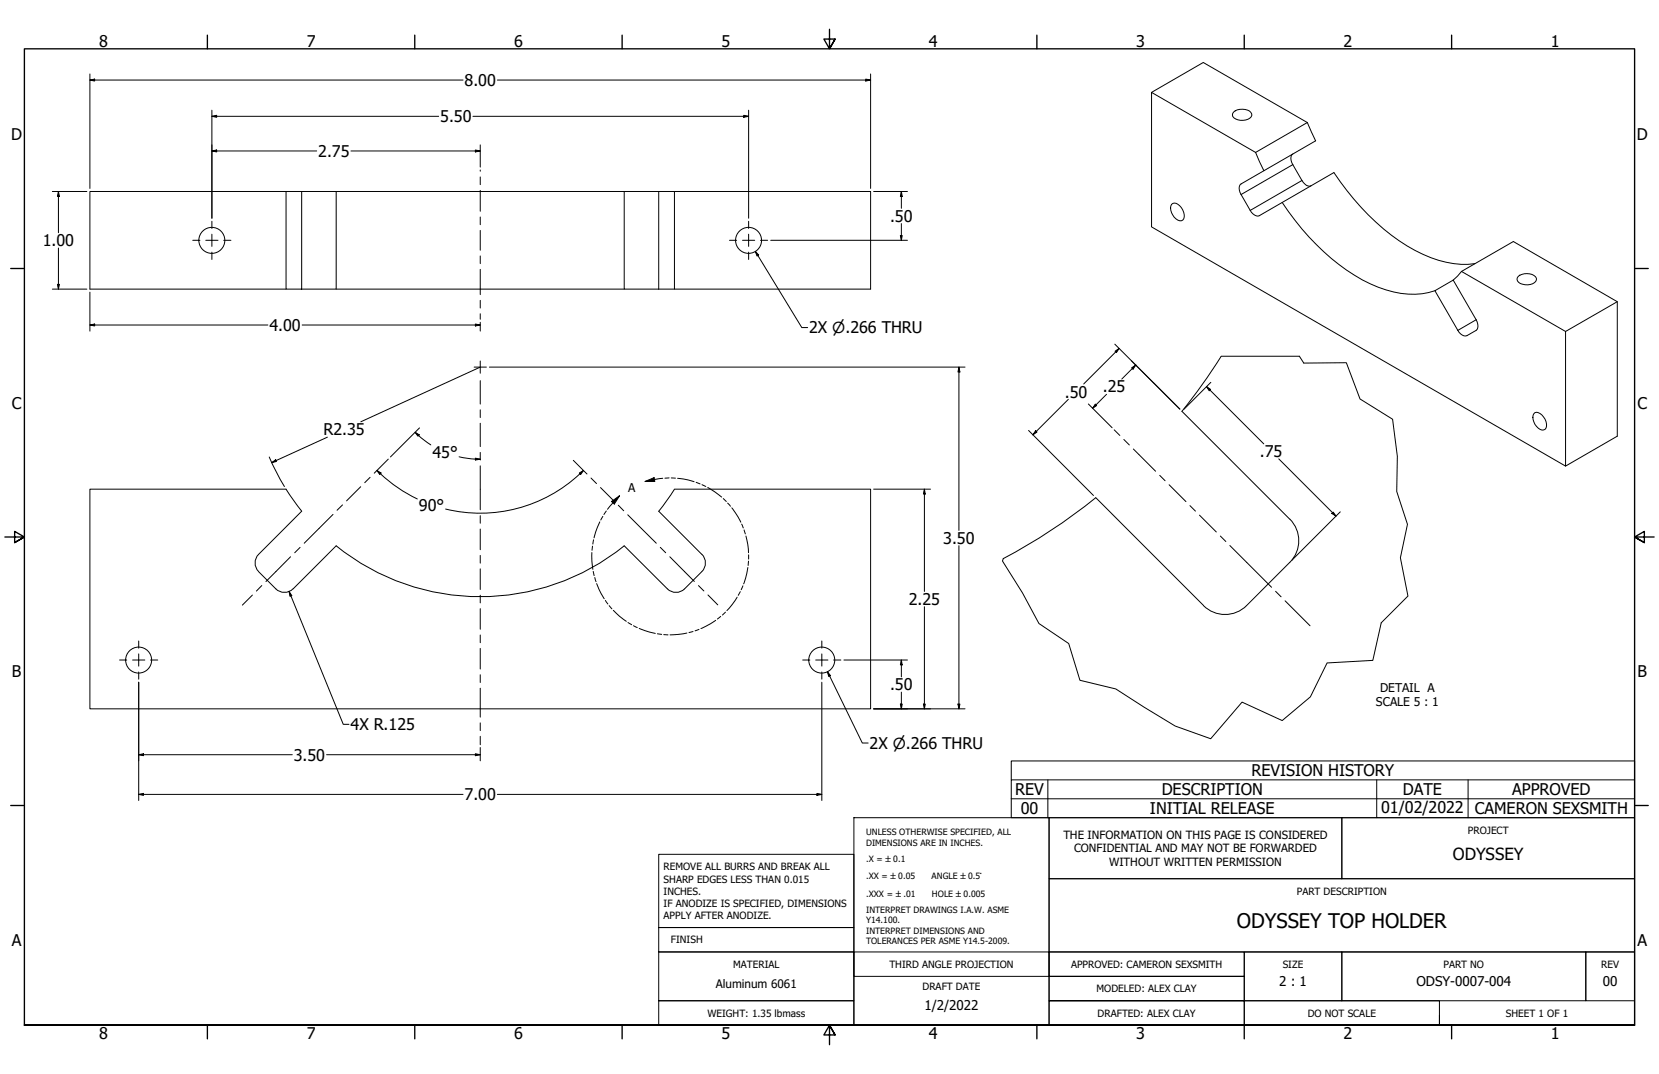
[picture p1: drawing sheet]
<svg xmlns="http://www.w3.org/2000/svg" width="864mm" height="559mm" viewBox="0 0 864 559" stroke-linecap="round" stroke-linejoin="round" font-family="sans-serif">
<!-- layer: Visible (ANSI) -->
<g fill="none" stroke="#000" stroke-width=".52">
<path d="M599 48l27-15 55 31M642 58a7 7 0 0 1 10 1 5 5 0 0 1-8 3 2.5 2.5 0 0 1-2-1 2.5 2.5 0 0 1 0-3zM654 79l4 10M654 79l-55-31v70l216 125v-71l-54-31M681 64l4 9-39 23-1 2 1 3 5 9 2 2h2l39-22a116 116 0 0 0 51 44 46 46 0 0 0 23 3M681 64l-27 15M149 100h8v50h-8zM149 100h-102v50h102M157 100h18v50h-18M175 100h150M343 100h-18v50h18M343 100h8v50h-8"/>
<path d="M343 100v50M351 100h102v50h-102M673 80l-1 2v3l6 9 2 2 2 1M610 106a5 5 0 0 1 6 5 2.6 2.6 0 0 1 0 3 2.6 2.6 0 0 1-4 0l-2-3-1-3zM667 105a116 116 0 0 0 50 44 43 43 0 0 0 30 2M175 150h150M747 151l9-5 12 20 1 4v1l-5 4h-2l-2-1zM761 141l-5 5M761 141l27-15 54 31v70l-27 16M790 144a7 7 0 0 1 10 1 5 5 0 0 1-7 3 2.5 2.5 0 0 1-3-1 2.5 2.5 0 0 1 0-3zM842 157l-27 15M676 185h-40l-10 15-11 14 56 56"/>
<path d="M799 215a6 6 0 0 1 5 8 6 6 0 0 1-6-6zM149 255h-102v114h406v-114h-102l-8 11 22 22a6 6 0 0 1 0 9l-9 9a6 6 0 0 1-9 0l-22-22a119 119 0 0 1-150 0l-22 22a6 6 0 0 1-9 0l-9-9a6 6 0 0 1 0-9l22-22-8-11M570 259a298 298 0 0 1-48 32M570 259l56 56a16 16 0 0 0 23 0l22-22a16 16 0 0 0 0-23"/>
<circle cx="110" cy="125" r="7"/>
<circle cx="390" cy="125" r="7"/>
<circle cx="72" cy="343" r="7"/>
<circle cx="428" cy="343" r="7"/>
</g>
<!-- layer: Visible Narrow (ANSI) -->
<path d="M673 86l-27 15M678 94l-27 15M768 166l-9 6" fill="none" stroke="#000" stroke-width=".52"/>
<!-- layer: Break Line (ANSI) -->
<path d="M676 185l3 4h22l7 19 17 10 2 19v19l6 17-4 17 4 20-14 14-4 20-24 1-9 18-15 12-20-10-17 19-18-6-31-20-19-4-6-19-15-11-9-16-10-16v-1" fill="none" stroke="#000" stroke-width=".52"/>
<!-- layer: Detail Boundary (ANSI) -->
<g fill="none" stroke="#000" stroke-width=".52">
<path d="M323 258l-7 7M336 251l4-2 1 2zM345 249l-9 2M348 249h-2M349 249h3M353 249l8 2M362 251l2 1M365 252l2 1M368 254l8 5M376 259l2 2M312 272l-3 8M314 269l-1 2"/>
<path d="M316 266l-2 2M318 261l5-3-3 4zM379 262l1 1M381 264l5 8M386 273l1 2M387 276l1 2M388 279l2 9M308 287l1 9M308 284v2M309 297v2M309 281v2M389 295l-2 9"/>
<path d="M390 292l-1 2M390 289v2M310 300v3M311 304l4 8M315 312l1 2M317 315l2 2M319 318l7 5M378 319l-2 1M384 311l-6 7M385 308l-1 2M387 305l-1 2M327 324l2 1"/>
<path d="M330 326l2 1M333 327l8 3M342 330h2M346 330h2M358 329l-9 1M361 329h-2M364 327l-2 1M373 323l-8 4M375 321l-2 1"/>
</g>
<g fill="#000">
<path d="M336 251l4-2 1 2z" fill-rule="evenodd"/>
<path d="M318 261l5-3-3 4z" fill-rule="evenodd"/>
</g>
<!-- layer: Border (ANSI) -->
<g fill="none" stroke="#000" stroke-width=".7">
<path d="M108 18v7M216 18v7M324 18v7M432 15v10l-3-5h6l-3 5 3-5M540 18v7M648 18v7M756 18v7M6 140h7M851 140h7M3 279h10l-5-3v6l5-3-5 3M861 279h-10l5-3v6l-5-3 5 3M6 419h7"/>
<path d="M851 419h7M13 533v-508h838v508h-838h838M108 533v8M216 533v8M324 533v8M435 538l-3-5 3 5h-6l3-5v11M540 533v8M648 533v8M756 533v8"/>
</g>
<!-- layer: Title (ANSI) -->
<g fill="none" stroke="#000" stroke-width=".52">
<path d="M444 425h102v108h-102zM546 425h152v32h-152zM698 425h153v32h-153zM343 444h101v39h-101zM546 457h305v38h-305zM343 483h101v12h-101zM343 495h101v26h-101zM444 495h102v13h-102zM546 495h102v13h-102h102v13h-102v12h102v-12h-102zM648 495h50v26h-50zM698 495h127v26h-127zM825 495h26v26h-26z"/>
<path d="M343 521h101v12h-101zM648 521h101v12h-101zM851 521v12h-102v-5"/>
</g>
<!-- layer: Symbol (ANSI) -->
<path d="M526 406v-10h325v10M526 416h325M545 406v19M717 406v19M764 406v19M851 406h-325v10M851 406v19h-325v-9" fill="none" stroke="#000" stroke-width=".52"/>
<!-- layer: Center Mark (ANSI) -->
<g fill="none" stroke="#000" stroke-width=".52">
<path d="M110 115v4M390 115v4M100 125h4M107 125h6M110 122v6M110 131v4M116 125h4M380 125h3M387 125h6M390 122v6M390 131v4M396 125h4"/>
<path d="M247 191h6M250 188v6M72 334v3M428 334v3M62 343h4M69 343h6M72 340v7M72 350v3M78 343h4M418 343h4M425 343h6M428 340v7"/>
<path d="M428 350v3M434 343h4"/>
</g>
<!-- layer: Centerline (ANSI) -->
<g fill="none" stroke="#000" stroke-width=".52">
<path d="M250 88v1M250 92v4M250 99v11M250 113v4M250 120v10M250 133v4M250 140v13M250 156v4M250 163v3M250 198v12M250 213v4M202 239l-7 7"/>
<path d="M250 220v12M250 235v4M298 240l8 7M580 224l3 3M585 229l3 3M590 234l12 11M188 253l-8 8M193 248l-3 3M250 242v23M308 249l3 3M313 254l7 7M604 247l2 3"/>
<path d="M609 252l8 9M173 268l-15 15M178 263l-3 2M250 268v4M250 275v11M322 263l3 3M327 268l15 15M619 263l3 3M624 268l9 9M635 279l3 3M151 290l-13 13M156 285l-3 3"/>
<path d="M250 289v4M250 296v11M344 285l3 3M349 290l7 7M356 297l5 6M640 284l22 22M131 310l-5 5M136 305l-3 3M250 310v4M250 317v10M364 305l2 2M369 310l5 5"/>
<path d="M664 308l3 3M669 313l13 13M250 330v4M250 337v11M250 351v4M250 358v15M250 376v4M250 383v4"/>
</g>
<!-- layer: Dimension (ANSI) -->
<g fill="none" stroke="#000" stroke-width=".52">
<path d="M47 38v60M453 38v60M47 42l2-1v1zM47 42h194M110 57v57M259 42h194M390 57v57M451 41l2 1h-2zM110 79l3-1v1zM110 61l3-1v1zM110 79h55M110 61h118"/>
<path d="M183 79h67M246 61h144M247 78l3 1h-3zM250 75v12M387 60l3 1h-3zM27 100h18M30 100l1 2h-1zM30 100v21M455 100h17M469 100l1 2h-1zM469 100v8M469 116v9"/>
<path d="M30 129v21M393 131l2 2h-1zM393 131l24 39h3M401 125h71M469 123h1l-1 2zM27 150h18M30 148h1l-1 2zM47 152v20M47 169h2v1zM47 169h92M157 169h93M247 169h3l-3 1z"/>
<path d="M250 168v4M580 179l34 34M250 191l-62 28M255 191h247M499 191l1 3h-1zM499 191v85M580 183l3-2-2 2zM583 181l-19 19M589 191l2-1-1 2zM591 190l-7 7M630 199l-14 14M556 208l-18 18"/>
<path d="M567 210l12 13M570 210l1 1-2 1zM576 205l-7 7M628 201l2 2h-1zM628 201l30 30M140 238l8 15M170 227l-29 14M216 225l2 1v1zM216 225l2 2M218 227l6 4M218 223l-15 15M239 238l11 1"/>
<path d="M247 238l3 1h-3zM535 224l34 34M539 224l1 1-2 1zM666 239l29 30M141 241l3-2v1zM196 245l2 1v1zM196 245l2 2M198 246l9 7 10 7M302 246l2-1-2 2zM302 247a76 76 0 0 1-70 18M304 245l-2 2M455 255h29"/>
<path d="M481 255l1 2h-1zM481 255v53M694 266l1 3-2-2zM698 266l-25 25M499 284v85M150 308l2 2h-1zM150 308l29 69h3M481 316v53M72 355v61M428 355v61M431 350l1 2h-1zM431 350l18 37h3"/>
<path d="M439 343h33M469 343l1 3h-1zM469 343v9M455 369h47M469 366h1l-1 3zM469 360v9M481 366h1l-1 3zM499 366h1l-1 3zM72 393l3-1v1zM72 393h80M170 393h80M247 392l3 1h-3z"/>
<path d="M250 389v7M72 413h3v1zM72 413h169M259 413h169M425 413h3l-3 1z"/>
</g>
<g fill="#000">
<path d="M47 42l2-1v1z" fill-rule="evenodd"/>
<path d="M451 41l2 1h-2z" fill-rule="evenodd"/>
<path d="M110 79l3-1v1z" fill-rule="evenodd"/>
<path d="M110 61l3-1v1z" fill-rule="evenodd"/>
<path d="M247 78l3 1h-3z" fill-rule="evenodd"/>
<path d="M387 60l3 1h-3z" fill-rule="evenodd"/>
<path d="M30 100l1 2h-1z" fill-rule="evenodd"/>
<path d="M469 100l1 2h-1z" fill-rule="evenodd"/>
<path d="M393 131l2 2h-1z" fill-rule="evenodd"/>
<path d="M469 123h1l-1 2z" fill-rule="evenodd"/>
<path d="M30 148h1l-1 2z" fill-rule="evenodd"/>
<path d="M47 169h2v1z" fill-rule="evenodd"/>
<path d="M247 169h3l-3 1z" fill-rule="evenodd"/>
<path d="M499 191l1 3h-1z" fill-rule="evenodd"/>
<path d="M580 183l3-2-2 2z" fill-rule="evenodd"/>
<path d="M589 191l2-1-1 2z" fill-rule="evenodd"/>
<path d="M570 210l1 1-2 1z" fill-rule="evenodd"/>
<path d="M628 201l2 2h-1z" fill-rule="evenodd"/>
<path d="M141 241l3-2v1z" fill-rule="evenodd"/>
<path d="M216 225l2 1v1z" fill-rule="evenodd"/>
<path d="M247 238l3 1h-3z" fill-rule="evenodd"/>
<path d="M539 224l1 1-2 1z" fill-rule="evenodd"/>
<path d="M196 245l2 1v1z" fill-rule="evenodd"/>
<path d="M302 246l2-1-2 2z" fill-rule="evenodd"/>
<path d="M481 255l1 2h-1z" fill-rule="evenodd"/>
<path d="M694 266l1 3-2-2z" fill-rule="evenodd"/>
<path d="M150 308l2 2h-1z" fill-rule="evenodd"/>
<path d="M431 350l1 2h-1z" fill-rule="evenodd"/>
<path d="M469 343l1 3h-1z" fill-rule="evenodd"/>
<path d="M469 366h1l-1 3z" fill-rule="evenodd"/>
<path d="M481 366h1l-1 3z" fill-rule="evenodd"/>
<path d="M499 366h1l-1 3z" fill-rule="evenodd"/>
<path d="M72 393l3-1v1z" fill-rule="evenodd"/>
<path d="M247 392l3 1h-3z" fill-rule="evenodd"/>
<path d="M72 413h3v1z" fill-rule="evenodd"/>
<path d="M425 413h3l-3 1z" fill-rule="evenodd"/>
</g>
<text font-size="10.5" x="644" y="483">ODYSSEY TOP HOLDER</text>
<text font-size="8.7" x="756" y="448">ODYSSEY</text>
<g font-size="8.4">
<text x="52" y="24">8</text>
<text x="160" y="24">7</text>
<text x="268" y="24">6</text>
<text x="376" y="24">5</text>
<text x="483" y="24">4</text>
<text x="591" y="24">3</text>
<text x="699" y="24">2</text>
<text x="807" y="24">1</text>
<text x="242" y="45">8.00</text>
<text x="229" y="64">5.50</text>
<text x="6" y="73">D</text>
<text x="852" y="73">D</text>
<text x="166" y="82">2.75</text>
<text x="463" y="115">.50</text>
<text x="22" y="128">1.00</text>
<text x="140" y="172">4.00</text>
<text x="421" y="173">2X ⌀.266 THRU</text>
<text x="554" y="207">.50</text>
<text x="574" y="204">.25</text>
<text x="6" y="213">C</text>
<text x="852" y="213">C</text>
<text x="168" y="227">R2.35</text>
<text x="225" y="238">45°</text>
<text x="656" y="238">.75</text>
<text x="218" y="266">90°</text>
<text x="491" y="283">3.50</text>
<text x="473" y="315">2.25</text>
<text x="6" y="352">B</text>
<text x="852" y="352">B</text>
<text x="463" y="359">.50</text>
<text x="182" y="380">4X R.125</text>
<text x="453" y="390">2X ⌀.266 THRU</text>
<text x="153" y="396">3.50</text>
<text x="651" y="404">REVISION HISTORY</text>
<text x="528" y="414">REV</text>
<text x="605" y="414">DESCRIPTION</text>
<text x="730" y="414">DATE</text>
<text x="787" y="414">APPROVED</text>
<text x="242" y="416">7.00</text>
<text x="531" y="424">00</text>
<text x="599" y="424">INITIAL RELEASE</text>
<text x="719" y="423">01/02/2022</text>
<text x="768" y="424">CAMERON SEXSMITH</text>
<text x="6" y="492">A</text>
<text x="852" y="492">A</text>
<text x="52" y="541">8</text>
<text x="160" y="541">7</text>
<text x="268" y="541">6</text>
<text x="376" y="541">5</text>
<text x="483" y="541">4</text>
<text x="591" y="541">3</text>
<text x="699" y="541">2</text>
<text x="807" y="541">1</text>
</g>
<g font-size="7">
<text x="666" y="513">2 : 1</text>
<text x="737" y="513">ODSY-0007-004</text>
<text x="834" y="513">00</text>
<text x="481" y="525">1/2/2022</text>
</g>
<g font-size="6.3">
<text x="327" y="256">A</text>
<text x="718" y="360">DETAIL A</text>
<text x="716" y="367">SCALE 5 : 1</text>
</g>
<text font-size="6.1" x="373" y="514">Aluminum 6061</text>
<g font-size="5.9">
<text x="554" y="436">THE INFORMATION ON THIS PAGE IS CONSIDERED</text>
<text x="559" y="443">CONFIDENTIAL AND MAY NOT BE FORWARDED</text>
<text x="577" y="451">WITHOUT WRITTEN PERMISSION</text>
</g>
<g font-size="5.2">
<text x="764" y="434">PROJECT</text>
<text x="345" y="453">REMOVE ALL BURRS AND BREAK ALL</text>
<text x="345" y="459">SHARP EDGES LESS THAN 0.015</text>
<text x="345" y="465">INCHES.</text>
<text x="675" y="465">PART DESCRIPTION</text>
<text x="345" y="472">IF ANODIZE IS SPECIFIED, DIMENSIONS</text>
<text x="345" y="478">APPLY AFTER ANODIZE.</text>
<text x="349" y="491">FINISH</text>
<text x="382" y="504">MATERIAL</text>
<text x="463" y="504">THIRD ANGLE PROJECTION</text>
<text x="558" y="504">APPROVED: CAMERON SEXSMITH</text>
<text x="668" y="504">SIZE</text>
<text x="751" y="504">PART NO</text>
<text x="834" y="504">REV</text>
<text x="480" y="515">DRAFT DATE</text>
<text x="571" y="516">MODELED: ALEX CLAY</text>
<text x="368" y="529">WEIGHT: 1.35 lbmass</text>
<text x="571" y="529">DRAFTED: ALEX CLAY</text>
<text x="681" y="529">DO NOT SCALE</text>
<text x="784" y="529">SHEET 1 OF 1</text>
</g>
<g font-size="4.5">
<text x="451" y="435">UNLESS OTHERWISE SPECIFIED, ALL</text>
<text x="451" y="440">DIMENSIONS ARE IN INCHES.</text>
<text x="451" y="449">.X = ±0.1</text>
<text x="451" y="458">.XX = ±0.05</text>
<text x="485" y="458">ANGLE ±0.5°</text>
<text x="451" y="467">.XXX = ±.01</text>
<text x="485" y="467">HOLE ±0.005</text>
<text x="451" y="475">INTERPRET DRAWINGS I.A.W. ASME</text>
<text x="451" y="480">Y14.100.</text>
<text x="451" y="486">INTERPRET DIMENSIONS AND</text>
<text x="451" y="491">TOLERANCES PER ASME Y14.5-2009.</text>
</g>
</svg>
